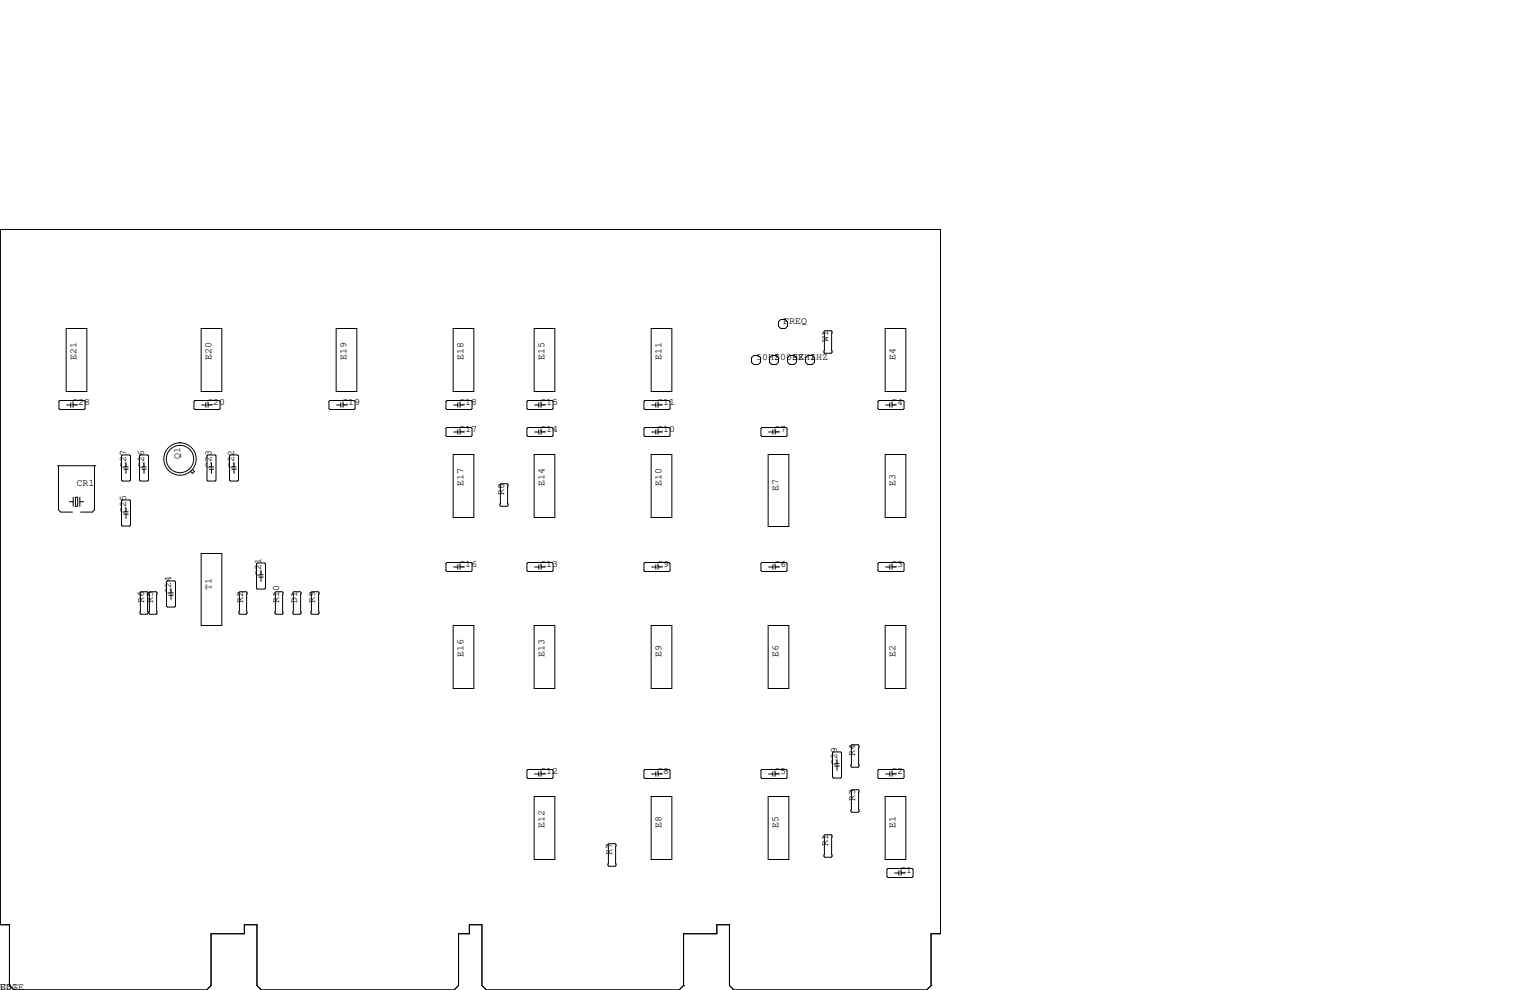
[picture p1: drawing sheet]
<svg xmlns="http://www.w3.org/2000/svg" width="432mm" height="279mm" viewBox="0 0 432 279" stroke-linecap="round" stroke-linejoin="round" font-family="sans-serif">
<g fill="none" stroke="#000" stroke-width=".28">
<path d="M18.7 92.7h5.8v17.8h-5.8zM56.8 92.7h5.8v17.8h-5.8zM94.9 92.7h5.8v17.8h-5.8zM127.9 92.7h5.8v17.8h-5.8zM150.7 92.7h5.9v17.8h-5.9zM183.8 92.7h5.8v17.8h-5.8zM219.7 90.8l.6-.6h1.3l.7 .6v1.3l-.7 .6h-1.3l-.6-.6zM232.8 93.3h1.8l.2 .3v5.8l-.2 .3h-1.8l-.3-.3v-5.8zM249.8 92.7h5.9v17.8h-5.9zM16.9 113h6.8l.3 .3v2l-.3 .3h-6.8l-.3-.3v-2zM18.8 114.3h1.2M20 113.7v1.2"/>
<path d="M20.6 114.3h1.2M20.6 113.7v1.2M55 113h6.8l.3 .3v2l-.3 .3h-6.8l-.3-.3v-2zM56.9 114.3h1.2M58.1 113.7v1.2M58.7 114.3h1.2M58.7 113.7v1.2M93.1 113h6.8l.3 .3v2l-.3 .3h-6.8l-.3-.3v-2zM95 114.3h1.2M96.2 113.7v1.2M96.8 114.3h1.2M96.8 113.7v1.2"/>
<path d="M126.1 113h6.9l.2 .3v2l-.2 .3h-6.9l-.2-.3v-2zM128 114.3h1.2M129.2 113.7v1.2M129.8 114.3h1.3M129.8 113.7v1.2M149 113h6.8l.3 .3v2l-.3 .3h-6.8l-.3-.3v-2zM150.9 114.3h1.2M152.1 113.7v1.2M152.7 114.3h1.2M152.7 113.7v1.2M182 113h6.8l.3 .3v2l-.3 .3h-6.8l-.3-.3v-2zM183.9 114.3h1.2"/>
<path d="M185.1 113.7v1.2M185.7 114.3h1.2M185.7 113.7v1.2M212.7 100.3h1.3l.6 .7v1.2l-.6 .7h-1.3l-.6-.7v-1.2zM217.8 100.3h1.3l.6 .7v1.2l-.6 .7h-1.3l-.6-.7v-1.2zM222.9 100.3h1.3l.6 .7v1.2l-.6 .7h-1.3l-.6-.7v-1.2zM227.3 101l.7-.7h1.2l.7 .7v1.2l-.7 .7h-1.2l-.7-.7zM248 113h6.9l.2 .3v2l-.2 .3h-6.9l-.2-.3v-2zM249.9 114.3h1.2M251.1 113.7v1.2M251.8 113.7v1.2M251.8 114.3h1.2"/>
<path d="M16.3 131.4h10.8M16.5 131.4v12.5l.6 .6h3.3M26.7 131.4v12.5l-.7 .6h-3.3M34.5 128.4h2.1l.2 .3v6.8l-.2 .3h-2.1l-.2-.3v-6.8zM34.9 132.4h1.3M34.9 131.7h1.3M35.6 130.6v1.1M35.6 132.4v1.2M39.4 128.7l.2-.3h2.1l.2 .3v6.8l-.2 .3h-2.1l-.2-.3zM40 131.8h1.3M40 132.4h1.3M40.6 130.6v1.2"/>
<path d="M40.6 132.4v1.2M54.3 132.5l.6 .5-.6 .6-.5-.6M58.4 128.7l.3-.3h2l.3 .3v6.8l-.3 .3h-2l-.3-.3zM59.1 131.8h1.2M59.1 132.4h1.2M59.7 130.6v1.2M59.7 132.4v1.2M64.8 128.7l.2-.3h2.1l.2 .3v6.8l-.2 .3h-2.1l-.2-.3zM65.4 132.4h1.3M65.4 131.7h1.3M66 130.6v1.1M66 132.4v1.2"/>
<path d="M126.1 120.6h6.9l.2 .3v2l-.2 .3h-6.9l-.2-.3v-2zM127.9 128.3h5.8v17.7h-5.8zM128 121.9h1.2M129.2 121.3v1.3M129.8 121.9h1.3M129.8 121.3v1.3M141.1 136.8l.3-.3h1.7l.3 .3v5.8l-.3 .3h-1.7l-.3-.3zM149 120.6h6.8l.3 .3v2l-.3 .3h-6.8l-.3-.3v-2zM150.7 128.3h5.9v17.7h-5.9zM150.9 121.9h1.2M152.1 121.3v1.3M152.7 121.9h1.2"/>
<path d="M152.7 121.3v1.3M182 120.6h6.8l.3 .3v2l-.3 .3h-6.8l-.3-.3v-2zM183.8 128.3h5.8v17.7h-5.8zM183.9 121.9h1.2M185.1 121.3v1.3M185.7 121.9h1.2M185.7 121.3v1.3M215 120.6h6.9l.2 .3v2l-.2 .3h-6.9l-.2-.3v-2zM216.8 128.3h5.8v20.3h-5.8zM216.9 121.9h1.2M218.1 121.3v1.3M218.8 121.3v1.3"/>
<path d="M218.8 121.9h1.2M249.8 128.3h5.9v17.7h-5.9zM19.6 141.6h1.1M20.7 140.3v2.6M21.3 140.3h.6v2.6h-.6zM22.5 140.3v2.6M22.5 141.6h1.1M34.5 141.1h2.1l.2 .3v6.8l-.2 .3h-2.1l-.2-.3v-6.8zM34.9 145.1h1.3M34.9 144.4h1.3M35.6 143.3v1.1M35.6 145.1v1.2"/>
<path d="M56.8 156.2h5.8v20.3h-5.8zM72.4 159.1l.2-.2h2.1l.2 .2v6.9l-.2 .2h-2.1l-.2-.2zM126.1 158.7h6.9l.2 .3v2l-.2 .3h-6.9l-.2-.3v-2zM129.2 159.4v1.3M129.8 159.4v1.3M149 158.7h6.8l.3 .3v2l-.3 .3h-6.8l-.3-.3v-2zM152.1 159.4v1.3M152.7 159.4v1.3M182 158.7h6.8l.3 .3v2l-.3 .3h-6.8l-.3-.3v-2zM185.1 159.4v1.3M185.7 159.4v1.3M215 158.7h6.9l.2 .3v2l-.2 .3h-6.9l-.2-.3v-2z"/>
<path d="M218.1 159.4v1.3M218.8 159.4v1.3M248 158.7h6.9l.2 .3v2l-.2 .3h-6.9l-.2-.3v-2zM251.1 159.4v1.3M251.8 159.4v1.3M39.5 167.3l.3-.3h1.7l.3 .3v5.8l-.3 .3h-1.7l-.3-.3zM42 167.3l.3-.3h1.8l.2 .3v5.8l-.2 .3h-1.8l-.3-.3zM47 164.2l.2-.2h2.1l.2 .2v6.9l-.2 .2h-2.1l-.2-.2zM47.6 167.3h1.3M47.6 168h1.3M48.3 166.1v1.2M48.3 168v1.2"/>
<path d="M67.4 167.3l.3-.3h1.8l.2 .3v5.8l-.2 .3h-1.8l-.3-.3zM73 162.9h1.3M73 162.2h1.3M73.7 161v1.2M73.7 162.9v1.2M77.6 167.3l.3-.3h1.7l.3 .3v5.8l-.3 .3h-1.7l-.3-.3zM82.7 167.3l.2-.3h1.8l.3 .3v5.8l-.3 .3h-1.8l-.2-.3zM87.8 167.3l.2-.3h1.8l.2 .3v5.8l-.2 .3h-1.8l-.2-.3zM127.9 176.5h5.8v17.8h-5.8zM128 160h1.2M129.8 160h1.3M150.7 176.5h5.9v17.8h-5.9z"/>
<path d="M150.9 160h1.2M152.7 160h1.2M183.8 176.5h5.8v17.8h-5.8zM183.9 160h1.2M185.7 160h1.2M216.8 176.5h5.8v17.8h-5.8zM216.9 160h1.2M218.8 160h1.2M249.8 176.5h5.9v17.8h-5.9zM249.9 160h1.2M251.8 160h1.2M149 217.2h6.8l.3 .2v2.1l-.3 .2h-6.8l-.3-.2v-2.1z"/>
<path d="M150.9 218.4h1.2M152.1 217.8v1.3M152.7 218.4h1.2M152.7 217.8v1.3M182 217.2h6.8l.3 .2v2.1l-.3 .2h-6.8l-.3-.2v-2.1zM183.9 218.4h1.2M185.1 217.8v1.3M185.7 218.4h1.2M185.7 217.8v1.3M215 217.2h6.9l.2 .2v2.1l-.2 .2h-6.9l-.2-.2v-2.1zM216.9 218.4h1.2M218.1 217.8v1.3"/>
<path d="M218.7 218.4h1.3M218.7 217.8v1.3M235 212.5l.2-.3h2l.3 .3v6.8l-.3 .3h-2l-.2-.3zM235.6 216.2h1.3M235.6 215.6h1.3M236.2 214.4v1.2M236.2 216.2v1.2M240.4 210.2h1.8l.2 .2v5.9l-.2 .2h-1.8l-.2-.2v-5.9zM248 217.2h6.9l.2 .2v2.1l-.2 .2h-6.9l-.2-.2v-2.1zM249.9 218.4h1.2M251.1 217.8v1.3M251.8 217.8v1.3"/>
<path d="M251.8 218.4h1.2M150.7 224.8h5.9v17.8h-5.9zM171.8 238.1h1.8l.3 .3v5.8l-.3 .3h-1.8l-.2-.3v-5.8zM183.8 224.8h5.8v17.8h-5.8zM216.8 224.8h5.8v17.8h-5.8zM232.8 235.6h1.8l.2 .2v5.9l-.2 .2h-1.8l-.3-.2v-5.9zM240.4 222.9h1.8l.2 .2v5.9l-.2 .2h-1.8l-.2-.2v-5.9zM249.8 224.8h5.9v17.8h-5.9zM250.3 245.4l.3-.3h6.8l.3 .3v2l-.3 .2h-6.8l-.3-.2zM252.5 246.4h1.2M253.7 245.7v1.3M254.3 245.7v1.3"/>
<path d="M254.3 246.4h1.2M192.9 278.1h.1M192.9 278.1l-1.3 1.3h-54.3l-1.3-1.3v-17.1h-3.5v2.5h-3.1v14.6l-1.3 1.3h-54.3l-1.3-1.3v-17.1h-3.5v2.5h-9.4v14.6l-1.3 1.3h-54.4l-1.2-1.3v-17.1h-2.6v-196.2h265.3v198.7h-2.6v14.6M262.8 278.1h.1M262.8 278.1l-1.3 1.3h-54.4l-1.2-1.3v-17.1h-3.6v2.5h-9.4v14.6"/>
<circle cx="50.8" cy="129.5" r="3.9"/>
<circle cx="50.8" cy="129.5" r="4.6"/>
</g>
<g font-size="2.8">
<text x="221" y="91.4">FREQ</text>
<text x="21.6" y="101.6" transform="rotate(-90 21.6 101.6)">E21</text>
<text x="59.7" y="101.6" transform="rotate(-90 59.7 101.6)">E20</text>
<text x="97.8" y="101.6" transform="rotate(-90 97.8 101.6)">E19</text>
<text x="130.8" y="101.6" transform="rotate(-90 130.8 101.6)">E18</text>
<text x="153.7" y="101.6" transform="rotate(-90 153.7 101.6)">E15</text>
<text x="186.7" y="101.6" transform="rotate(-90 186.7 101.6)">E11</text>
<text x="213.4" y="101.6">50HZ</text>
<text x="218.4" y="101.6">500HZ 1HZ</text>
<text x="223.5" y="101.6">5KHZ</text>
<text x="233.7" y="96.5" transform="rotate(-90 233.7 96.5)">W1</text>
<text x="252.7" y="101.6" transform="rotate(-90 252.7 101.6)">E4</text>
<text x="20.3" y="114.3">C28</text>
<text x="58.4" y="114.3">C20</text>
<text x="96.5" y="114.3">C19</text>
<text x="129.5" y="114.3">C18</text>
<text x="152.4" y="114.3">C15</text>
<text x="185.4" y="114.3">C11</text>
<text x="251.5" y="114.3">C4</text>
<text x="129.5" y="121.9">C17</text>
<text x="152.4" y="121.9">C14</text>
<text x="185.4" y="121.9">C10</text>
<text x="218.4" y="121.9">C7</text>
<text x="50.8" y="129.5" transform="rotate(-90 50.8 129.5)">Q1</text>
<text x="21.6" y="137.2">CR1</text>
<text x="35.6" y="132.1" transform="rotate(-90 35.6 132.1)">C27</text>
<text x="40.6" y="132.1" transform="rotate(-90 40.6 132.1)">C26</text>
<text x="59.7" y="132.1" transform="rotate(-90 59.7 132.1)">C23</text>
<text x="66" y="132.1" transform="rotate(-90 66 132.1)">C22</text>
<text x="130.8" y="137.2" transform="rotate(-90 130.8 137.2)">E17</text>
<text x="153.7" y="137.2" transform="rotate(-90 153.7 137.2)">E14</text>
<text x="186.7" y="137.2" transform="rotate(-90 186.7 137.2)">E10</text>
<text x="252.7" y="137.2" transform="rotate(-90 252.7 137.2)">E3</text>
<text x="142.2" y="139.7" transform="rotate(-90 142.2 139.7)">R8</text>
<text x="219.7" y="138.4" transform="rotate(-90 219.7 138.4)">E7</text>
<text x="35.6" y="144.8" transform="rotate(-90 35.6 144.8)">C25</text>
<text x="129.5" y="160">C16</text>
<text x="152.4" y="160">C13</text>
<text x="185.4" y="160">C9</text>
<text x="218.4" y="160">C6</text>
<text x="251.5" y="160">C3</text>
<text x="48.3" y="167.6" transform="rotate(-90 48.3 167.6)">C24</text>
<text x="59.7" y="166.4" transform="rotate(-90 59.7 166.4)">T1</text>
<text x="73.7" y="162.6" transform="rotate(-90 73.7 162.6)">C21</text>
<text x="40.6" y="170.2" transform="rotate(-90 40.6 170.2)">R6</text>
<text x="43.2" y="170.2" transform="rotate(-90 43.2 170.2)">R5</text>
<text x="68.6" y="170.2" transform="rotate(-90 68.6 170.2)">R2</text>
<text x="78.7" y="170.2" transform="rotate(-90 78.7 170.2)">R10</text>
<text x="83.8" y="170.2" transform="rotate(-90 83.8 170.2)">D1</text>
<text x="88.9" y="170.2" transform="rotate(-90 88.9 170.2)">R9</text>
<text x="130.8" y="185.4" transform="rotate(-90 130.8 185.4)">E16</text>
<text x="153.7" y="185.4" transform="rotate(-90 153.7 185.4)">E13</text>
<text x="186.7" y="185.4" transform="rotate(-90 186.7 185.4)">E9</text>
<text x="219.7" y="185.4" transform="rotate(-90 219.7 185.4)">E6</text>
<text x="252.7" y="185.4" transform="rotate(-90 252.7 185.4)">E2</text>
<text x="236.2" y="215.9" transform="rotate(-90 236.2 215.9)">C29</text>
<text x="241.3" y="213.4" transform="rotate(-90 241.3 213.4)">R4</text>
<text x="152.4" y="218.4">C12</text>
<text x="185.4" y="218.4">C8</text>
<text x="218.4" y="218.4">C5</text>
<text x="251.5" y="218.4">C2</text>
<text x="241.3" y="226.1" transform="rotate(-90 241.3 226.1)">R3</text>
<text x="153.7" y="233.7" transform="rotate(-90 153.7 233.7)">E12</text>
<text x="186.7" y="233.7" transform="rotate(-90 186.7 233.7)">E8</text>
<text x="219.7" y="233.7" transform="rotate(-90 219.7 233.7)">E5</text>
<text x="252.7" y="233.7" transform="rotate(-90 252.7 233.7)">E1</text>
<text x="233.7" y="238.8" transform="rotate(-90 233.7 238.8)">R1</text>
<text x="172.7" y="241.3" transform="rotate(-90 172.7 241.3)">R7</text>
<text x="254" y="246.4">C1</text>
<text x="0" y="279.4">EDGE</text>
<text x="0" y="279.4">U$1</text>
</g>
</svg>
